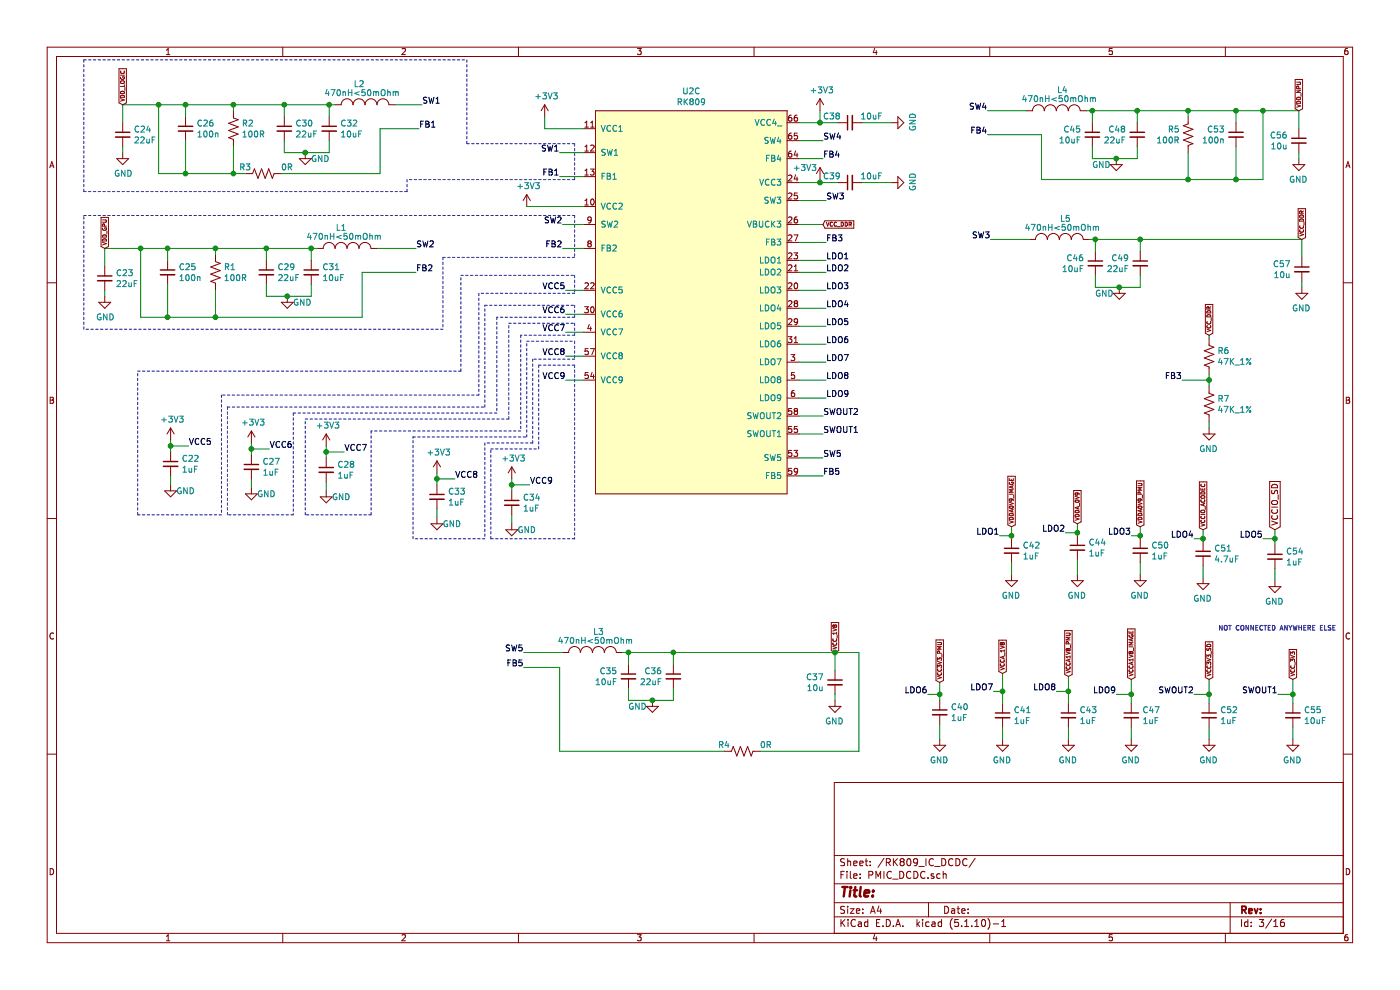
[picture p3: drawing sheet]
EESchema Schematic File Version 4
EELAYER 30 0
EELAYER END
$Descr A4 11693 8268
encoding utf-8
Sheet 3 16
Title ""
Date ""
Rev ""
Comp ""
Comment1 ""
Comment2 ""
Comment3 ""
Comment4 ""
$EndDescr
Wire Wire Line
	1550 875  1550 975 
Connection ~ 1550 875 
Wire Wire Line
	1325 875  1550 875 
Wire Wire Line
	2375 1275 2550 1275
Wire Wire Line
	2375 1175 2375 1275
Wire Wire Line
	2750 1275 2750 1175
Wire Wire Line
	2750 875  2800 875 
Connection ~ 2750 875 
Wire Wire Line
	2750 975  2750 875 
Wire Wire Line
	2375 875  2750 875 
Connection ~ 2375 875 
Wire Wire Line
	2375 875  2375 975 
Wire Wire Line
	1550 875  1950 875 
Wire Wire Line
	1950 875  2375 875 
Connection ~ 1950 875 
Wire Wire Line
	1950 925  1950 875 
$Comp
L Device:C_Small C26
U 1 1
P 1550 1075
F 0 "C26" H 1642 1121 50  0000 L CNN
F 1 "100n" H 1642 1030 50  0000 L CNN
F 2 "Capacitor_SMD:C_0402_1005Metric" H 1550 1075 50  0001 C CNN
F 3 "~" H 1550 1075 50  0001 C CNN
	1    1550 1075
	1    0    0    -1  
$EndComp
$Comp
L Device:R_US R2
U 1 1
P 1950 1075
F 0 "R2" H 2018 1121 50  0000 L CNN
F 1 "100R" H 2018 1030 50  0000 L CNN
F 2 "Resistor_SMD:R_0402_1005Metric" V 1990 1065 50  0001 C CNN
F 3 "~" H 1950 1075 50  0001 C CNN
	1    1950 1075
	1    0    0    -1  
$EndComp
$Comp
L Device:C_Small C30
U 1 1
P 2375 1075
F 0 "C30" H 2467 1121 50  0000 L CNN
F 1 "22uF" H 2467 1030 50  0000 L CNN
F 2 "Capacitor_SMD:C_0402_1005Metric" H 2375 1075 50  0001 C CNN
F 3 "~" H 2375 1075 50  0001 C CNN
	1    2375 1075
	1    0    0    -1  
$EndComp
$Comp
L Device:C_Small C32
U 1 1
P 2750 1075
F 0 "C32" H 2842 1121 50  0000 L CNN
F 1 "10uF" H 2842 1030 50  0000 L CNN
F 2 "Capacitor_SMD:C_0402_1005Metric" H 2750 1075 50  0001 C CNN
F 3 "~" H 2750 1075 50  0001 C CNN
	1    2750 1075
	1    0    0    -1  
$EndComp
$Comp
L Device:R_US R3
U 1 1
P 2200 1450
F 0 "R3" V 2250 1550 50  0000 L CNN
F 1 "0R" V 2250 1200 50  0000 L CNN
F 2 "Resistor_SMD:R_0402_1005Metric" V 2240 1440 50  0001 C CNN
F 3 "~" H 2200 1450 50  0001 C CNN
	1    2200 1450
	0    -1   -1   0   
$EndComp
Wire Wire Line
	2350 1450 3175 1450
Wire Wire Line
	3175 1450 3175 1075
Wire Wire Line
	1325 1450 1325 875 
Connection ~ 1325 875 
Wire Wire Line
	1025 875  1325 875 
$Comp
L Device:C_Small C24
U 1 1
P 1025 1125
F 0 "C24" H 1117 1171 50  0000 L CNN
F 1 "22uF" H 1117 1080 50  0000 L CNN
F 2 "Capacitor_SMD:C_0402_1005Metric" H 1025 1125 50  0001 C CNN
F 3 "~" H 1025 1125 50  0001 C CNN
	1    1025 1125
	1    0    0    -1  
$EndComp
Wire Wire Line
	1025 875  1025 1025
Wire Wire Line
	1025 1225 1025 1275
$Comp
L OLIMEX_Power:GND #PWR0120
U 1 1
P 1025 1275
F 0 "#PWR0120" H 1025 1025 50  0001 C CNN
F 1 "GND" H 1030 1102 50  0000 C CNN
F 2 "" H 1025 1275 60  0000 C CNN
F 3 "" H 1025 1275 60  0000 C CNN
	1    1025 1275
	1    0    0    -1  
$EndComp
Wire Wire Line
	2050 1450 1950 1450
Wire Wire Line
	1950 1450 1550 1450
Connection ~ 1950 1450
Wire Wire Line
	1950 1225 1950 1450
Wire Wire Line
	1550 1175 1550 1450
Connection ~ 1550 1450
Wire Wire Line
	1550 1450 1325 1450
$Comp
L OLIMEX_Power:GND #PWR0121
U 1 1
P 2550 1275
F 0 "#PWR0121" H 2550 1025 50  0001 C CNN
F 1 "GND" H 2675 1225 50  0000 C CNN
F 2 "" H 2550 1275 60  0000 C CNN
F 3 "" H 2550 1275 60  0000 C CNN
	1    2550 1275
	1    0    0    -1  
$EndComp
Connection ~ 2550 1275
Wire Wire Line
	2550 1275 2750 1275
Text GLabel 1025 875  1    33   Input ~ 0
VDD_LOGIC
$Comp
L power:+3V3 #PWR0122
U 1 1
P 4550 975
F 0 "#PWR0122" H 4550 825 50  0001 C CNN
F 1 "+3V3" H 4565 1148 50  0000 C CNN
F 2 "" H 4550 975 50  0001 C CNN
F 3 "" H 4550 975 50  0001 C CNN
	1    4550 975 
	1    0    0    -1  
$EndComp
Wire Wire Line
	4550 1075 4550 975 
$Comp
L power:+3V3 #PWR0123
U 1 1
P 4400 1725
F 0 "#PWR0123" H 4400 1575 50  0001 C CNN
F 1 "+3V3" H 4415 1898 50  0000 C CNN
F 2 "" H 4400 1725 50  0001 C CNN
F 3 "" H 4400 1725 50  0001 C CNN
	1    4400 1725
	1    0    0    -1  
$EndComp
$Comp
L OLIMEX_RCL:INDUCTOR_SMALL L2
U 1 1
P 3050 875
F 0 "L2" H 3000 1050 50  0000 C CNN
F 1 "470nH<50mOhm" H 3025 975 50  0000 C CNN
F 2 "greencharge-footprints:252010CDMCDDS-R47MC" H 3050 875 60  0001 C CNN
F 3 "" H 3050 875 60  0000 C CNN
F 4 "IND_252010" H 3050 875 50  0001 C CNN "MPN"
	1    3050 875 
	1    0    0    -1  
$EndComp
Wire Wire Line
	1400 2075 1400 2175
Connection ~ 1400 2075
Wire Wire Line
	1175 2075 1400 2075
Wire Wire Line
	2225 2475 2400 2475
Wire Wire Line
	2225 2375 2225 2475
Wire Wire Line
	2600 2475 2600 2375
Wire Wire Line
	2600 2075 2650 2075
Connection ~ 2600 2075
Wire Wire Line
	2600 2175 2600 2075
Wire Wire Line
	2225 2075 2600 2075
Connection ~ 2225 2075
Wire Wire Line
	2225 2075 2225 2175
Wire Wire Line
	1400 2075 1800 2075
Wire Wire Line
	1800 2075 2225 2075
Connection ~ 1800 2075
Wire Wire Line
	1800 2125 1800 2075
$Comp
L Device:C_Small C25
U 1 1
P 1400 2275
F 0 "C25" H 1492 2321 50  0000 L CNN
F 1 "100n" H 1492 2230 50  0000 L CNN
F 2 "Capacitor_SMD:C_0402_1005Metric" H 1400 2275 50  0001 C CNN
F 3 "~" H 1400 2275 50  0001 C CNN
	1    1400 2275
	1    0    0    -1  
$EndComp
$Comp
L Device:R_US R1
U 1 1
P 1800 2275
F 0 "R1" H 1868 2321 50  0000 L CNN
F 1 "100R" H 1868 2230 50  0000 L CNN
F 2 "Resistor_SMD:R_0402_1005Metric" V 1840 2265 50  0001 C CNN
F 3 "~" H 1800 2275 50  0001 C CNN
	1    1800 2275
	1    0    0    -1  
$EndComp
$Comp
L Device:C_Small C29
U 1 1
P 2225 2275
F 0 "C29" H 2317 2321 50  0000 L CNN
F 1 "22uF" H 2317 2230 50  0000 L CNN
F 2 "Capacitor_SMD:C_0402_1005Metric" H 2225 2275 50  0001 C CNN
F 3 "~" H 2225 2275 50  0001 C CNN
	1    2225 2275
	1    0    0    -1  
$EndComp
$Comp
L Device:C_Small C31
U 1 1
P 2600 2275
F 0 "C31" H 2692 2321 50  0000 L CNN
F 1 "10uF" H 2692 2230 50  0000 L CNN
F 2 "Capacitor_SMD:C_0402_1005Metric" H 2600 2275 50  0001 C CNN
F 3 "~" H 2600 2275 50  0001 C CNN
	1    2600 2275
	1    0    0    -1  
$EndComp
Wire Wire Line
	3025 2650 3025 2275
Wire Wire Line
	1175 2650 1175 2075
Connection ~ 1175 2075
Wire Wire Line
	875  2075 1175 2075
$Comp
L Device:C_Small C23
U 1 1
P 875 2325
F 0 "C23" H 967 2371 50  0000 L CNN
F 1 "22uF" H 967 2280 50  0000 L CNN
F 2 "Capacitor_SMD:C_0402_1005Metric" H 875 2325 50  0001 C CNN
F 3 "~" H 875 2325 50  0001 C CNN
	1    875  2325
	1    0    0    -1  
$EndComp
Wire Wire Line
	875  2075 875  2225
Wire Wire Line
	875  2425 875  2475
$Comp
L OLIMEX_Power:GND #PWR0124
U 1 1
P 875 2475
F 0 "#PWR0124" H 875 2225 50  0001 C CNN
F 1 "GND" H 880 2302 50  0000 C CNN
F 2 "" H 875 2475 60  0000 C CNN
F 3 "" H 875 2475 60  0000 C CNN
	1    875  2475
	1    0    0    -1  
$EndComp
Wire Wire Line
	1800 2650 1400 2650
Connection ~ 1800 2650
Wire Wire Line
	1800 2425 1800 2650
Wire Wire Line
	1400 2375 1400 2650
Connection ~ 1400 2650
Wire Wire Line
	1400 2650 1175 2650
$Comp
L OLIMEX_Power:GND #PWR0125
U 1 1
P 2400 2475
F 0 "#PWR0125" H 2400 2225 50  0001 C CNN
F 1 "GND" H 2525 2425 50  0000 C CNN
F 2 "" H 2400 2475 60  0000 C CNN
F 3 "" H 2400 2475 60  0000 C CNN
	1    2400 2475
	1    0    0    -1  
$EndComp
Connection ~ 2400 2475
Wire Wire Line
	2400 2475 2600 2475
Text GLabel 875  2075 1    33   Input ~ 0
VDD_GPU
$Comp
L OLIMEX_RCL:INDUCTOR_SMALL L1
U 1 1
P 2900 2075
F 0 "L1" H 2850 2250 50  0000 C CNN
F 1 "470nH<50mOhm" H 2875 2175 50  0000 C CNN
F 2 "greencharge-footprints:252010CDMCDDS-R47MC" H 2900 2075 60  0001 C CNN
F 3 "" H 2900 2075 60  0000 C CNN
F 4 "IND_252010" H 2900 2075 50  0001 C CNN "MPN"
	1    2900 2075
	1    0    0    -1  
$EndComp
Wire Wire Line
	3175 1075 3500 1075
Wire Wire Line
	4675 1275 4875 1275
Wire Wire Line
	4875 1075 4550 1075
Text Label 3475 2075 0    50   ~ 0
SW2
Wire Wire Line
	3150 2075 3475 2075
Text Label 4700 1875 2    50   ~ 0
SW2
Wire Wire Line
	4875 1875 4700 1875
Wire Wire Line
	4875 2075 4700 2075
Text Label 4700 2075 2    50   ~ 0
FB2
Text Label 3475 2275 0    50   ~ 0
FB2
Wire Wire Line
	3025 2275 3475 2275
Text Label 4675 1275 2    50   ~ 0
SW1
Text Label 4675 1475 2    50   ~ 0
FB1
Wire Wire Line
	4400 1725 4875 1725
Wire Wire Line
	4875 1475 4675 1475
Text Label 3525 875  0    50   ~ 0
SW1
Text Label 3500 1075 0    50   ~ 0
FB1
Wire Wire Line
	3525 875  3300 875 
Wire Wire Line
	1800 2650 3025 2650
$Comp
L Device:C_Small C38
U 1 1
P 7100 1025
F 0 "C38" V 7150 1100 50  0000 L CNN
F 1 "10uF" V 7150 750 50  0000 L CNN
F 2 "Capacitor_SMD:C_0402_1005Metric" H 7100 1025 50  0001 C CNN
F 3 "~" H 7100 1025 50  0001 C CNN
	1    7100 1025
	0    -1   -1   0   
$EndComp
$Comp
L power:+3V3 #PWR0126
U 1 1
P 6850 925
F 0 "#PWR0126" H 6850 775 50  0001 C CNN
F 1 "+3V3" H 6865 1098 50  0000 C CNN
F 2 "" H 6850 925 50  0001 C CNN
F 3 "" H 6850 925 50  0001 C CNN
	1    6850 925 
	1    0    0    -1  
$EndComp
Wire Wire Line
	6850 925  6850 1025
Wire Wire Line
	6850 1025 7000 1025
Wire Wire Line
	6675 1025 6850 1025
Connection ~ 6850 1025
$Comp
L OLIMEX_Power:GND #PWR0127
U 1 1
P 7450 1025
F 0 "#PWR0127" H 7450 775 50  0001 C CNN
F 1 "GND" H 7455 852 50  0000 C CNN
F 2 "" H 7450 1025 60  0000 C CNN
F 3 "" H 7450 1025 60  0000 C CNN
	1    7450 1025
	0    -1   -1   0   
$EndComp
Wire Wire Line
	7450 1025 7200 1025
Wire Wire Line
	10325 925  10325 1025
Connection ~ 10325 925 
Wire Wire Line
	10550 925  10325 925 
Wire Wire Line
	9500 1325 9325 1325
Wire Wire Line
	9500 1225 9500 1325
Wire Wire Line
	9125 1325 9125 1225
Wire Wire Line
	9125 925  9075 925 
Connection ~ 9125 925 
Wire Wire Line
	9125 1025 9125 925 
Wire Wire Line
	9500 925  9125 925 
Connection ~ 9500 925 
Wire Wire Line
	9500 925  9500 1025
Wire Wire Line
	10325 925  9925 925 
Wire Wire Line
	9925 925  9500 925 
Connection ~ 9925 925 
Wire Wire Line
	9925 975  9925 925 
$Comp
L Device:C_Small C53
U 1 1
P 10325 1125
F 0 "C53" H 10417 1171 50  0000 L CNN
F 1 "100n" H 10417 1080 50  0000 L CNN
F 2 "Capacitor_SMD:C_0402_1005Metric" H 10325 1125 50  0001 C CNN
F 3 "~" H 10325 1125 50  0001 C CNN
	1    10325 1125
	-1   0    0    -1  
$EndComp
$Comp
L Device:R_US R5
U 1 1
P 9925 1125
F 0 "R5" H 9993 1171 50  0000 L CNN
F 1 "100R" H 9993 1080 50  0000 L CNN
F 2 "Resistor_SMD:R_0402_1005Metric" V 9965 1115 50  0001 C CNN
F 3 "~" H 9925 1125 50  0001 C CNN
	1    9925 1125
	-1   0    0    -1  
$EndComp
$Comp
L Device:C_Small C48
U 1 1
P 9500 1125
F 0 "C48" H 9592 1171 50  0000 L CNN
F 1 "22uF" H 9592 1080 50  0000 L CNN
F 2 "Capacitor_SMD:C_0402_1005Metric" H 9500 1125 50  0001 C CNN
F 3 "~" H 9500 1125 50  0001 C CNN
	1    9500 1125
	-1   0    0    -1  
$EndComp
$Comp
L Device:C_Small C45
U 1 1
P 9125 1125
F 0 "C45" H 9217 1171 50  0000 L CNN
F 1 "10uF" H 9217 1080 50  0000 L CNN
F 2 "Capacitor_SMD:C_0402_1005Metric" H 9125 1125 50  0001 C CNN
F 3 "~" H 9125 1125 50  0001 C CNN
	1    9125 1125
	-1   0    0    -1  
$EndComp
Wire Wire Line
	8700 1500 8700 1125
Wire Wire Line
	10550 1500 10550 925 
Connection ~ 10550 925 
Wire Wire Line
	10850 925  10550 925 
$Comp
L Device:C_Small C56
U 1 1
P 10850 1175
F 0 "C56" H 10942 1221 50  0000 L CNN
F 1 "10u" H 10942 1130 50  0000 L CNN
F 2 "Capacitor_SMD:C_0402_1005Metric" H 10850 1175 50  0001 C CNN
F 3 "~" H 10850 1175 50  0001 C CNN
	1    10850 1175
	-1   0    0    -1  
$EndComp
Wire Wire Line
	10850 1275 10850 1325
$Comp
L OLIMEX_Power:GND #PWR0128
U 1 1
P 10850 1325
F 0 "#PWR0128" H 10850 1075 50  0001 C CNN
F 1 "GND" H 10855 1152 50  0000 C CNN
F 2 "" H 10850 1325 60  0000 C CNN
F 3 "" H 10850 1325 60  0000 C CNN
	1    10850 1325
	-1   0    0    -1  
$EndComp
Wire Wire Line
	9925 1500 10325 1500
Connection ~ 9925 1500
Wire Wire Line
	9925 1275 9925 1500
Wire Wire Line
	10325 1225 10325 1500
Connection ~ 10325 1500
Wire Wire Line
	10325 1500 10550 1500
$Comp
L OLIMEX_Power:GND #PWR0129
U 1 1
P 9325 1325
F 0 "#PWR0129" H 9325 1075 50  0001 C CNN
F 1 "GND" H 9450 1275 50  0000 C CNN
F 2 "" H 9325 1325 60  0000 C CNN
F 3 "" H 9325 1325 60  0000 C CNN
	1    9325 1325
	-1   0    0    -1  
$EndComp
Connection ~ 9325 1325
Wire Wire Line
	9325 1325 9125 1325
Text GLabel 10850 925  1    33   Input ~ 0
VDD_NPU
$Comp
L OLIMEX_RCL:INDUCTOR_SMALL L4
U 1 1
P 8825 925
F 0 "L4" H 8775 1100 50  0000 C CNN
F 1 "470nH<50mOhm" H 8800 1025 50  0000 C CNN
F 2 "greencharge-footprints:252010CDMCDDS-R47MC" H 8825 925 60  0001 C CNN
F 3 "" H 8825 925 60  0000 C CNN
F 4 "IND_252010" H 8825 925 50  0001 C CNN "MPN"
	1    8825 925 
	-1   0    0    -1  
$EndComp
Text Label 8250 925  2    50   ~ 0
SW4
Wire Wire Line
	8575 925  8250 925 
Text Label 8250 1125 2    50   ~ 0
FB4
Wire Wire Line
	8700 1125 8250 1125
Wire Wire Line
	9925 1500 8700 1500
Text Label 6875 1175 0    50   ~ 0
SW4
Text Label 6875 1325 0    50   ~ 0
FB4
Wire Wire Line
	6875 1175 6675 1175
Wire Wire Line
	6675 1325 6875 1325
$Comp
L Device:C_Small C39
U 1 1
P 7100 1525
F 0 "C39" V 7150 1600 50  0000 L CNN
F 1 "10uF" V 7150 1250 50  0000 L CNN
F 2 "Capacitor_SMD:C_0402_1005Metric" H 7100 1525 50  0001 C CNN
F 3 "~" H 7100 1525 50  0001 C CNN
	1    7100 1525
	0    -1   -1   0   
$EndComp
$Comp
L power:+3V3 #PWR0130
U 1 1
P 6850 1500
F 0 "#PWR0130" H 6850 1350 50  0001 C CNN
F 1 "+3V3" H 6725 1600 50  0000 C CNN
F 2 "" H 6850 1500 50  0001 C CNN
F 3 "" H 6850 1500 50  0001 C CNN
	1    6850 1500
	1    0    0    -1  
$EndComp
Wire Wire Line
	6850 1500 6850 1525
Wire Wire Line
	6850 1525 7000 1525
Wire Wire Line
	6675 1525 6850 1525
Connection ~ 6850 1525
$Comp
L OLIMEX_Power:GND #PWR0131
U 1 1
P 7450 1525
F 0 "#PWR0131" H 7450 1275 50  0001 C CNN
F 1 "GND" H 7455 1352 50  0000 C CNN
F 2 "" H 7450 1525 60  0000 C CNN
F 3 "" H 7450 1525 60  0000 C CNN
	1    7450 1525
	0    -1   -1   0   
$EndComp
Wire Wire Line
	7450 1525 7200 1525
Wire Wire Line
	9525 2400 9350 2400
Wire Wire Line
	9525 2300 9525 2400
Wire Wire Line
	9150 2400 9150 2300
Wire Wire Line
	9150 2000 9100 2000
Connection ~ 9150 2000
Wire Wire Line
	9150 2100 9150 2000
Wire Wire Line
	9525 2000 9150 2000
Connection ~ 9525 2000
Wire Wire Line
	9525 2000 9525 2100
$Comp
L Device:C_Small C49
U 1 1
P 9525 2200
F 0 "C49" H 9617 2246 50  0000 L CNN
F 1 "22uF" H 9617 2155 50  0000 L CNN
F 2 "Capacitor_SMD:C_0402_1005Metric" H 9525 2200 50  0001 C CNN
F 3 "~" H 9525 2200 50  0001 C CNN
	1    9525 2200
	-1   0    0    -1  
$EndComp
$Comp
L Device:C_Small C46
U 1 1
P 9150 2200
F 0 "C46" H 9242 2246 50  0000 L CNN
F 1 "10uF" H 9242 2155 50  0000 L CNN
F 2 "Capacitor_SMD:C_0402_1005Metric" H 9150 2200 50  0001 C CNN
F 3 "~" H 9150 2200 50  0001 C CNN
	1    9150 2200
	-1   0    0    -1  
$EndComp
$Comp
L Device:C_Small C57
U 1 1
P 10875 2250
F 0 "C57" H 10967 2296 50  0000 L CNN
F 1 "10u" H 10967 2205 50  0000 L CNN
F 2 "Capacitor_SMD:C_0402_1005Metric" H 10875 2250 50  0001 C CNN
F 3 "~" H 10875 2250 50  0001 C CNN
	1    10875 2250
	-1   0    0    -1  
$EndComp
Wire Wire Line
	10875 2000 10875 2150
Wire Wire Line
	10875 2350 10875 2400
$Comp
L OLIMEX_Power:GND #PWR0132
U 1 1
P 10875 2400
F 0 "#PWR0132" H 10875 2150 50  0001 C CNN
F 1 "GND" H 10880 2227 50  0000 C CNN
F 2 "" H 10875 2400 60  0000 C CNN
F 3 "" H 10875 2400 60  0000 C CNN
	1    10875 2400
	-1   0    0    -1  
$EndComp
$Comp
L OLIMEX_Power:GND #PWR0133
U 1 1
P 9350 2400
F 0 "#PWR0133" H 9350 2150 50  0001 C CNN
F 1 "GND" H 9475 2350 50  0000 C CNN
F 2 "" H 9350 2400 60  0000 C CNN
F 3 "" H 9350 2400 60  0000 C CNN
	1    9350 2400
	-1   0    0    -1  
$EndComp
Connection ~ 9350 2400
Wire Wire Line
	9350 2400 9150 2400
Text GLabel 10875 2000 1    33   Input ~ 0
VCC_DDR
$Comp
L OLIMEX_RCL:INDUCTOR_SMALL L5
U 1 1
P 8850 2000
F 0 "L5" H 8800 2175 50  0000 C CNN
F 1 "470nH<50mOhm" H 8825 2100 50  0000 C CNN
F 2 "greencharge-footprints:252010CDMCDDS-R47MC" H 8850 2000 60  0001 C CNN
F 3 "" H 8850 2000 60  0000 C CNN
F 4 "IND_252010" H 8850 2000 50  0001 C CNN "MPN"
	1    8850 2000
	-1   0    0    -1  
$EndComp
Text Label 8275 2000 2    50   ~ 0
SW3
Wire Wire Line
	8600 2000 8275 2000
Text Label 6900 1675 0    50   ~ 0
SW3
Wire Wire Line
	6900 1675 6675 1675
Wire Wire Line
	6675 1875 6875 1875
Wire Wire Line
	9525 2000 10875 2000
Text Label 6900 2025 0    50   ~ 0
FB3
Wire Wire Line
	6900 2025 6675 2025
Text GLabel 10100 2800 1    33   Input ~ 0
VCC_DDR
Wire Wire Line
	10100 2825 10100 2800
Wire Wire Line
	10100 3575 10100 3525
$Comp
L OLIMEX_Power:GND #PWR0134
U 1 1
P 10100 3575
F 0 "#PWR0134" H 10100 3325 50  0001 C CNN
F 1 "GND" H 10105 3402 50  0000 C CNN
F 2 "" H 10100 3575 60  0000 C CNN
F 3 "" H 10100 3575 60  0000 C CNN
	1    10100 3575
	-1   0    0    -1  
$EndComp
Wire Wire Line
	10100 3175 10100 3225
Connection ~ 10100 3175
Wire Wire Line
	9875 3175 10100 3175
Wire Wire Line
	10100 3125 10100 3175
Text Label 9875 3175 2    50   ~ 0
FB3
$Comp
L Device:R_US R7
U 1 1
P 10100 3375
F 0 "R7" H 10168 3421 50  0000 L CNN
F 1 "47K_1%" H 10168 3330 50  0000 L CNN
F 2 "Resistor_SMD:R_0402_1005Metric" V 10140 3365 50  0001 C CNN
F 3 "~" H 10100 3375 50  0001 C CNN
	1    10100 3375
	1    0    0    -1  
$EndComp
$Comp
L Device:R_US R6
U 1 1
P 10100 2975
F 0 "R6" H 10168 3021 50  0000 L CNN
F 1 "47K_1%" H 10168 2930 50  0000 L CNN
F 2 "Resistor_SMD:R_0402_1005Metric" V 10140 2965 50  0001 C CNN
F 3 "~" H 10100 2975 50  0001 C CNN
	1    10100 2975
	1    0    0    -1  
$EndComp
$Comp
L Device:C_Small C22
U 1 1
P 1425 3875
F 0 "C22" H 1517 3921 50  0000 L CNN
F 1 "1uF" H 1517 3830 50  0000 L CNN
F 2 "Capacitor_SMD:C_0402_1005Metric" H 1425 3875 50  0001 C CNN
F 3 "~" H 1425 3875 50  0001 C CNN
	1    1425 3875
	1    0    0    -1  
$EndComp
$Comp
L power:+3V3 #PWR0135
U 1 1
P 1425 3675
F 0 "#PWR0135" H 1425 3525 50  0001 C CNN
F 1 "+3V3" H 1440 3848 50  0000 C CNN
F 2 "" H 1425 3675 50  0001 C CNN
F 3 "" H 1425 3675 50  0001 C CNN
	1    1425 3675
	1    0    0    -1  
$EndComp
Wire Wire Line
	1425 3775 1425 3725
$Comp
L OLIMEX_Power:GND #PWR0136
U 1 1
P 1425 4050
F 0 "#PWR0136" H 1425 3800 50  0001 C CNN
F 1 "GND" H 1550 4000 50  0000 C CNN
F 2 "" H 1425 4050 60  0000 C CNN
F 3 "" H 1425 4050 60  0000 C CNN
	1    1425 4050
	1    0    0    -1  
$EndComp
Wire Wire Line
	1425 4050 1425 3975
Wire Wire Line
	1425 3725 1575 3725
Connection ~ 1425 3725
Wire Wire Line
	1425 3725 1425 3675
$Comp
L Device:C_Small C27
U 1 1
P 2100 3900
F 0 "C27" H 2192 3946 50  0000 L CNN
F 1 "1uF" H 2192 3855 50  0000 L CNN
F 2 "Capacitor_SMD:C_0402_1005Metric" H 2100 3900 50  0001 C CNN
F 3 "~" H 2100 3900 50  0001 C CNN
	1    2100 3900
	1    0    0    -1  
$EndComp
$Comp
L power:+3V3 #PWR0137
U 1 1
P 2100 3700
F 0 "#PWR0137" H 2100 3550 50  0001 C CNN
F 1 "+3V3" H 2115 3873 50  0000 C CNN
F 2 "" H 2100 3700 50  0001 C CNN
F 3 "" H 2100 3700 50  0001 C CNN
	1    2100 3700
	1    0    0    -1  
$EndComp
Wire Wire Line
	2100 3800 2100 3750
$Comp
L OLIMEX_Power:GND #PWR0138
U 1 1
P 2100 4075
F 0 "#PWR0138" H 2100 3825 50  0001 C CNN
F 1 "GND" H 2225 4025 50  0000 C CNN
F 2 "" H 2100 4075 60  0000 C CNN
F 3 "" H 2100 4075 60  0000 C CNN
	1    2100 4075
	1    0    0    -1  
$EndComp
Wire Wire Line
	2100 4075 2100 4000
Wire Wire Line
	2100 3750 2250 3750
Connection ~ 2100 3750
Wire Wire Line
	2100 3750 2100 3700
$Comp
L Device:C_Small C28
U 1 1
P 2725 3925
F 0 "C28" H 2817 3971 50  0000 L CNN
F 1 "1uF" H 2817 3880 50  0000 L CNN
F 2 "Capacitor_SMD:C_0402_1005Metric" H 2725 3925 50  0001 C CNN
F 3 "~" H 2725 3925 50  0001 C CNN
	1    2725 3925
	1    0    0    -1  
$EndComp
$Comp
L power:+3V3 #PWR0139
U 1 1
P 2725 3725
F 0 "#PWR0139" H 2725 3575 50  0001 C CNN
F 1 "+3V3" H 2740 3898 50  0000 C CNN
F 2 "" H 2725 3725 50  0001 C CNN
F 3 "" H 2725 3725 50  0001 C CNN
	1    2725 3725
	1    0    0    -1  
$EndComp
Wire Wire Line
	2725 3825 2725 3775
$Comp
L OLIMEX_Power:GND #PWR0140
U 1 1
P 2725 4100
F 0 "#PWR0140" H 2725 3850 50  0001 C CNN
F 1 "GND" H 2850 4050 50  0000 C CNN
F 2 "" H 2725 4100 60  0000 C CNN
F 3 "" H 2725 4100 60  0000 C CNN
	1    2725 4100
	1    0    0    -1  
$EndComp
Wire Wire Line
	2725 4100 2725 4025
Wire Wire Line
	2725 3775 2875 3775
Connection ~ 2725 3775
Wire Wire Line
	2725 3775 2725 3725
$Comp
L Device:C_Small C33
U 1 1
P 3650 4150
F 0 "C33" H 3742 4196 50  0000 L CNN
F 1 "1uF" H 3742 4105 50  0000 L CNN
F 2 "Capacitor_SMD:C_0402_1005Metric" H 3650 4150 50  0001 C CNN
F 3 "~" H 3650 4150 50  0001 C CNN
	1    3650 4150
	1    0    0    -1  
$EndComp
$Comp
L power:+3V3 #PWR0141
U 1 1
P 3650 3950
F 0 "#PWR0141" H 3650 3800 50  0001 C CNN
F 1 "+3V3" H 3665 4123 50  0000 C CNN
F 2 "" H 3650 3950 50  0001 C CNN
F 3 "" H 3650 3950 50  0001 C CNN
	1    3650 3950
	1    0    0    -1  
$EndComp
Wire Wire Line
	3650 4050 3650 4000
$Comp
L OLIMEX_Power:GND #PWR0142
U 1 1
P 3650 4325
F 0 "#PWR0142" H 3650 4075 50  0001 C CNN
F 1 "GND" H 3775 4275 50  0000 C CNN
F 2 "" H 3650 4325 60  0000 C CNN
F 3 "" H 3650 4325 60  0000 C CNN
	1    3650 4325
	1    0    0    -1  
$EndComp
Wire Wire Line
	3650 4325 3650 4250
Wire Wire Line
	3650 4000 3800 4000
Connection ~ 3650 4000
Wire Wire Line
	3650 4000 3650 3950
$Comp
L Device:C_Small C34
U 1 1
P 4275 4200
F 0 "C34" H 4367 4246 50  0000 L CNN
F 1 "1uF" H 4367 4155 50  0000 L CNN
F 2 "Capacitor_SMD:C_0402_1005Metric" H 4275 4200 50  0001 C CNN
F 3 "~" H 4275 4200 50  0001 C CNN
	1    4275 4200
	1    0    0    -1  
$EndComp
$Comp
L power:+3V3 #PWR0143
U 1 1
P 4275 4000
F 0 "#PWR0143" H 4275 3850 50  0001 C CNN
F 1 "+3V3" H 4290 4173 50  0000 C CNN
F 2 "" H 4275 4000 50  0001 C CNN
F 3 "" H 4275 4000 50  0001 C CNN
	1    4275 4000
	1    0    0    -1  
$EndComp
Wire Wire Line
	4275 4100 4275 4050
$Comp
L OLIMEX_Power:GND #PWR0144
U 1 1
P 4275 4375
F 0 "#PWR0144" H 4275 4125 50  0001 C CNN
F 1 "GND" H 4400 4325 50  0000 C CNN
F 2 "" H 4275 4375 60  0000 C CNN
F 3 "" H 4275 4375 60  0000 C CNN
	1    4275 4375
	1    0    0    -1  
$EndComp
Wire Wire Line
	4275 4375 4275 4300
Wire Wire Line
	4275 4050 4425 4050
Connection ~ 4275 4050
Wire Wire Line
	4275 4050 4275 4000
Text Label 1575 3725 0    50   ~ 0
VCC5
Text Label 2250 3750 0    50   ~ 0
VCC6
Text Label 2875 3775 0    50   ~ 0
VCC7
Text Label 3800 4000 0    50   ~ 0
VCC8
Text Label 4425 4050 0    50   ~ 0
VCC9
Text Label 4725 2425 2    50   ~ 0
VCC5
Text Label 4725 2625 2    50   ~ 0
VCC6
Text Label 4725 2775 2    50   ~ 0
VCC7
Text Label 4725 2975 2    50   ~ 0
VCC8
Text Label 4725 3175 2    50   ~ 0
VCC9
Wire Wire Line
	4875 2425 4725 2425
Wire Wire Line
	4875 2625 4725 2625
Wire Wire Line
	4875 2775 4725 2775
Wire Wire Line
	4875 2975 4725 2975
Wire Wire Line
	4875 3175 4725 3175
$Comp
L Device:C_Small C42
U 1 1
P 8450 4600
F 0 "C42" H 8542 4646 50  0000 L CNN
F 1 "1uF" H 8542 4555 50  0000 L CNN
F 2 "Capacitor_SMD:C_0402_1005Metric" H 8450 4600 50  0001 C CNN
F 3 "~" H 8450 4600 50  0001 C CNN
	1    8450 4600
	1    0    0    -1  
$EndComp
$Comp
L OLIMEX_Power:GND #PWR0145
U 1 1
P 8450 4800
F 0 "#PWR0145" H 8450 4550 50  0001 C CNN
F 1 "GND" H 8455 4627 50  0000 C CNN
F 2 "" H 8450 4800 60  0000 C CNN
F 3 "" H 8450 4800 60  0000 C CNN
	1    8450 4800
	-1   0    0    -1  
$EndComp
Wire Wire Line
	8450 4800 8450 4700
Wire Wire Line
	8450 4500 8450 4475
Text GLabel 8450 4400 1    33   Input ~ 0
VDDA0V9_IMAGE
$Comp
L Device:C_Small C44
U 1 1
P 9000 4575
F 0 "C44" H 9092 4621 50  0000 L CNN
F 1 "1uF" H 9092 4530 50  0000 L CNN
F 2 "Capacitor_SMD:C_0402_1005Metric" H 9000 4575 50  0001 C CNN
F 3 "~" H 9000 4575 50  0001 C CNN
	1    9000 4575
	1    0    0    -1  
$EndComp
$Comp
L OLIMEX_Power:GND #PWR0146
U 1 1
P 9000 4800
F 0 "#PWR0146" H 9000 4550 50  0001 C CNN
F 1 "GND" H 9005 4627 50  0000 C CNN
F 2 "" H 9000 4800 60  0000 C CNN
F 3 "" H 9000 4800 60  0000 C CNN
	1    9000 4800
	-1   0    0    -1  
$EndComp
Wire Wire Line
	9000 4800 9000 4675
Wire Wire Line
	9000 4475 9000 4450
Text GLabel 9000 4375 1    33   Input ~ 0
VDDA_0V9
$Comp
L Device:C_Small C50
U 1 1
P 9525 4600
F 0 "C50" H 9617 4646 50  0000 L CNN
F 1 "1uF" H 9617 4555 50  0000 L CNN
F 2 "Capacitor_SMD:C_0402_1005Metric" H 9525 4600 50  0001 C CNN
F 3 "~" H 9525 4600 50  0001 C CNN
	1    9525 4600
	1    0    0    -1  
$EndComp
$Comp
L OLIMEX_Power:GND #PWR0147
U 1 1
P 9525 4800
F 0 "#PWR0147" H 9525 4550 50  0001 C CNN
F 1 "GND" H 9530 4627 50  0000 C CNN
F 2 "" H 9525 4800 60  0000 C CNN
F 3 "" H 9525 4800 60  0000 C CNN
	1    9525 4800
	-1   0    0    -1  
$EndComp
Wire Wire Line
	9525 4800 9525 4700
Wire Wire Line
	9525 4500 9525 4475
Text GLabel 9525 4400 1    33   Input ~ 0
VDDA0V9_PMU
Text Label 8350 4475 2    50   ~ 0
LDO1
Wire Wire Line
	8350 4475 8450 4475
Connection ~ 8450 4475
Wire Wire Line
	8450 4475 8450 4400
Text Label 8900 4450 2    50   ~ 0
LDO2
Text Label 9450 4475 2    50   ~ 0
LDO3
Wire Wire Line
	9450 4475 9525 4475
Connection ~ 9525 4475
Wire Wire Line
	9525 4475 9525 4400
Wire Wire Line
	8900 4450 9000 4450
Connection ~ 9000 4450
Wire Wire Line
	9000 4450 9000 4375
Text Label 6900 2275 0    50   ~ 0
LDO2
Text Label 6900 2175 0    50   ~ 0
LDO1
Text Label 6900 2425 0    50   ~ 0
LDO3
Wire Wire Line
	6900 2175 6675 2175
Wire Wire Line
	6675 2275 6900 2275
Wire Wire Line
	6900 2425 6675 2425
Text Label 6900 2725 0    50   ~ 0
LDO5
Text Label 6900 2575 0    50   ~ 0
LDO4
Text Label 6900 2875 0    50   ~ 0
LDO6
Wire Wire Line
	6900 2575 6675 2575
Wire Wire Line
	6675 2725 6900 2725
Wire Wire Line
	6900 2875 6675 2875
Text Label 6900 3175 0    50   ~ 0
LDO8
Text Label 6900 3025 0    50   ~ 0
LDO7
Text Label 6900 3325 0    50   ~ 0
LDO9
Wire Wire Line
	6900 3025 6675 3025
Wire Wire Line
	6675 3175 6900 3175
Wire Wire Line
	6900 3325 6675 3325
$Comp
L Device:C_Small C51
U 1 1
P 10050 4625
F 0 "C51" H 10142 4671 50  0000 L CNN
F 1 "4.7uF" H 10142 4580 50  0000 L CNN
F 2 "Capacitor_SMD:C_0402_1005Metric" H 10050 4625 50  0001 C CNN
F 3 "~" H 10050 4625 50  0001 C CNN
	1    10050 4625
	1    0    0    -1  
$EndComp
Wire Wire Line
	10050 4825 10050 4725
Wire Wire Line
	10050 4525 10050 4500
Text GLabel 10050 4425 1    33   Input ~ 0
VCCIO_ACODEC
Text Label 9975 4500 2    50   ~ 0
LDO4
Wire Wire Line
	9975 4500 10050 4500
Connection ~ 10050 4500
Wire Wire Line
	10050 4500 10050 4425
$Comp
L OLIMEX_Power:GND #PWR0148
U 1 1
P 10050 4825
F 0 "#PWR0148" H 10050 4575 50  0001 C CNN
F 1 "GND" H 10055 4652 50  0000 C CNN
F 2 "" H 10050 4825 60  0000 C CNN
F 3 "" H 10050 4825 60  0000 C CNN
	1    10050 4825
	-1   0    0    -1  
$EndComp
$Comp
L Device:C_Small C54
U 1 1
P 10650 4650
F 0 "C54" H 10742 4696 50  0000 L CNN
F 1 "1uF" H 10742 4605 50  0000 L CNN
F 2 "Capacitor_SMD:C_0402_1005Metric" H 10650 4650 50  0001 C CNN
F 3 "~" H 10650 4650 50  0001 C CNN
	1    10650 4650
	1    0    0    -1  
$EndComp
$Comp
L OLIMEX_Power:GND #PWR0149
U 1 1
P 10650 4850
F 0 "#PWR0149" H 10650 4600 50  0001 C CNN
F 1 "GND" H 10655 4677 50  0000 C CNN
F 2 "" H 10650 4850 60  0000 C CNN
F 3 "" H 10650 4850 60  0000 C CNN
	1    10650 4850
	-1   0    0    -1  
$EndComp
Wire Wire Line
	10650 4850 10650 4750
$Comp
L Device:C_Small C40
U 1 1
P 7850 5950
F 0 "C40" H 7942 5996 50  0000 L CNN
F 1 "1uF" H 7942 5905 50  0000 L CNN
F 2 "Capacitor_SMD:C_0402_1005Metric" H 7850 5950 50  0001 C CNN
F 3 "~" H 7850 5950 50  0001 C CNN
	1    7850 5950
	1    0    0    -1  
$EndComp
$Comp
L OLIMEX_Power:GND #PWR0150
U 1 1
P 7850 6175
F 0 "#PWR0150" H 7850 5925 50  0001 C CNN
F 1 "GND" H 7855 6002 50  0000 C CNN
F 2 "" H 7850 6175 60  0000 C CNN
F 3 "" H 7850 6175 60  0000 C CNN
	1    7850 6175
	-1   0    0    -1  
$EndComp
Wire Wire Line
	7850 6175 7850 6050
$Comp
L Device:C_Small C41
U 1 1
P 8375 5975
F 0 "C41" H 8467 6021 50  0000 L CNN
F 1 "1uF" H 8467 5930 50  0000 L CNN
F 2 "Capacitor_SMD:C_0402_1005Metric" H 8375 5975 50  0001 C CNN
F 3 "~" H 8375 5975 50  0001 C CNN
	1    8375 5975
	1    0    0    -1  
$EndComp
$Comp
L OLIMEX_Power:GND #PWR0151
U 1 1
P 8375 6175
F 0 "#PWR0151" H 8375 5925 50  0001 C CNN
F 1 "GND" H 8380 6002 50  0000 C CNN
F 2 "" H 8375 6175 60  0000 C CNN
F 3 "" H 8375 6175 60  0000 C CNN
	1    8375 6175
	-1   0    0    -1  
$EndComp
Wire Wire Line
	8375 6175 8375 6075
Text Label 10550 4500 2    50   ~ 0
LDO5
Text Label 7750 5800 2    50   ~ 0
LDO6
Text Label 8825 5775 2    50   ~ 0
LDO8
Text Label 8300 5775 2    50   ~ 0
LDO7
Text Label 9325 5800 2    50   ~ 0
LDO9
$Comp
L Device:C_Small C47
U 1 1
P 9450 5975
F 0 "C47" H 9542 6021 50  0000 L CNN
F 1 "1uF" H 9542 5930 50  0000 L CNN
F 2 "Capacitor_SMD:C_0402_1005Metric" H 9450 5975 50  0001 C CNN
F 3 "~" H 9450 5975 50  0001 C CNN
	1    9450 5975
	1    0    0    -1  
$EndComp
$Comp
L OLIMEX_Power:GND #PWR0152
U 1 1
P 9450 6175
F 0 "#PWR0152" H 9450 5925 50  0001 C CNN
F 1 "GND" H 9455 6002 50  0000 C CNN
F 2 "" H 9450 6175 60  0000 C CNN
F 3 "" H 9450 6175 60  0000 C CNN
	1    9450 6175
	-1   0    0    -1  
$EndComp
Wire Wire Line
	9450 6175 9450 6075
$Comp
L Device:C_Small C43
U 1 1
P 8925 5975
F 0 "C43" H 9017 6021 50  0000 L CNN
F 1 "1uF" H 9017 5930 50  0000 L CNN
F 2 "Capacitor_SMD:C_0402_1005Metric" H 8925 5975 50  0001 C CNN
F 3 "~" H 8925 5975 50  0001 C CNN
	1    8925 5975
	1    0    0    -1  
$EndComp
$Comp
L OLIMEX_Power:GND #PWR0153
U 1 1
P 8925 6175
F 0 "#PWR0153" H 8925 5925 50  0001 C CNN
F 1 "GND" H 8930 6002 50  0000 C CNN
F 2 "" H 8925 6175 60  0000 C CNN
F 3 "" H 8925 6175 60  0000 C CNN
	1    8925 6175
	-1   0    0    -1  
$EndComp
Wire Wire Line
	8925 6175 8925 6075
Text GLabel 10650 4425 1    50   Input ~ 0
VCCIO_SD
Text GLabel 7850 5700 1    33   Input ~ 0
VCC3V3_PMU
Text GLabel 8375 5625 1    33   Input ~ 0
VCCA_1V8
Text GLabel 8925 5650 1    33   Input ~ 0
VCCA1V8_PMU
Text GLabel 9450 5675 1    33   Input ~ 0
VCCA1V8_IMAGE
Wire Wire Line
	7850 5850 7850 5800
Wire Wire Line
	8375 5625 8375 5775
Wire Wire Line
	8925 5650 8925 5775
Wire Wire Line
	9450 5675 9450 5800
Wire Wire Line
	10650 4425 10650 4500
Wire Wire Line
	10550 4500 10650 4500
Connection ~ 10650 4500
Wire Wire Line
	10650 4500 10650 4550
Wire Wire Line
	7750 5800 7850 5800
Connection ~ 7850 5800
Wire Wire Line
	7850 5800 7850 5700
Wire Wire Line
	8300 5775 8375 5775
Connection ~ 8375 5775
Wire Wire Line
	8375 5775 8375 5875
Wire Wire Line
	8825 5775 8925 5775
Connection ~ 8925 5775
Wire Wire Line
	8925 5775 8925 5875
Wire Wire Line
	9325 5800 9450 5800
Connection ~ 9450 5800
Wire Wire Line
	9450 5800 9450 5875
$Comp
L Device:C_Small C52
U 1 1
P 10100 5975
F 0 "C52" H 10192 6021 50  0000 L CNN
F 1 "1uF" H 10192 5930 50  0000 L CNN
F 2 "Capacitor_SMD:C_0402_1005Metric" H 10100 5975 50  0001 C CNN
F 3 "~" H 10100 5975 50  0001 C CNN
	1    10100 5975
	1    0    0    -1  
$EndComp
$Comp
L OLIMEX_Power:GND #PWR0154
U 1 1
P 10100 6175
F 0 "#PWR0154" H 10100 5925 50  0001 C CNN
F 1 "GND" H 10105 6002 50  0000 C CNN
F 2 "" H 10100 6175 60  0000 C CNN
F 3 "" H 10100 6175 60  0000 C CNN
	1    10100 6175
	-1   0    0    -1  
$EndComp
Wire Wire Line
	10100 6175 10100 6075
Text GLabel 10100 5675 1    33   Input ~ 0
VCC3V3_SD
$Comp
L Device:C_Small C55
U 1 1
P 10800 5975
F 0 "C55" H 10892 6021 50  0000 L CNN
F 1 "10uF" H 10892 5930 50  0000 L CNN
F 2 "Capacitor_SMD:C_0402_1005Metric" H 10800 5975 50  0001 C CNN
F 3 "~" H 10800 5975 50  0001 C CNN
	1    10800 5975
	1    0    0    -1  
$EndComp
$Comp
L OLIMEX_Power:GND #PWR0155
U 1 1
P 10800 6175
F 0 "#PWR0155" H 10800 5925 50  0001 C CNN
F 1 "GND" H 10805 6002 50  0000 C CNN
F 2 "" H 10800 6175 60  0000 C CNN
F 3 "" H 10800 6175 60  0000 C CNN
	1    10800 6175
	-1   0    0    -1  
$EndComp
Wire Wire Line
	10800 6175 10800 6075
Text GLabel 10800 5675 1    33   Input ~ 0
VCC_3V3
Wire Wire Line
	6875 3475 6675 3475
Wire Wire Line
	6675 3625 6875 3625
Wire Wire Line
	5625 5850 5450 5850
Wire Wire Line
	5625 5750 5625 5850
Wire Wire Line
	5250 5850 5250 5750
Wire Wire Line
	5250 5450 5200 5450
Connection ~ 5250 5450
Wire Wire Line
	5250 5550 5250 5450
Wire Wire Line
	5625 5450 5250 5450
Connection ~ 5625 5450
Wire Wire Line
	5625 5450 5625 5550
$Comp
L Device:C_Small C36
U 1 1
P 5625 5650
F 0 "C36" H 5717 5696 50  0000 L CNN
F 1 "22uF" H 5717 5605 50  0000 L CNN
F 2 "Capacitor_SMD:C_0402_1005Metric" H 5625 5650 50  0001 C CNN
F 3 "~" H 5625 5650 50  0001 C CNN
	1    5625 5650
	-1   0    0    -1  
$EndComp
$Comp
L Device:C_Small C35
U 1 1
P 5250 5650
F 0 "C35" H 5342 5696 50  0000 L CNN
F 1 "10uF" H 5342 5605 50  0000 L CNN
F 2 "Capacitor_SMD:C_0402_1005Metric" H 5250 5650 50  0001 C CNN
F 3 "~" H 5250 5650 50  0001 C CNN
	1    5250 5650
	-1   0    0    -1  
$EndComp
$Comp
L Device:C_Small C37
U 1 1
P 6975 5700
F 0 "C37" H 7067 5746 50  0000 L CNN
F 1 "10u" H 7067 5655 50  0000 L CNN
F 2 "Capacitor_SMD:C_0402_1005Metric" H 6975 5700 50  0001 C CNN
F 3 "~" H 6975 5700 50  0001 C CNN
	1    6975 5700
	-1   0    0    -1  
$EndComp
Wire Wire Line
	6975 5450 6975 5600
Wire Wire Line
	6975 5800 6975 5850
$Comp
L OLIMEX_Power:GND #PWR0156
U 1 1
P 6975 5850
F 0 "#PWR0156" H 6975 5600 50  0001 C CNN
F 1 "GND" H 6980 5677 50  0000 C CNN
F 2 "" H 6975 5850 60  0000 C CNN
F 3 "" H 6975 5850 60  0000 C CNN
	1    6975 5850
	-1   0    0    -1  
$EndComp
$Comp
L OLIMEX_Power:GND #PWR0157
U 1 1
P 5450 5850
F 0 "#PWR0157" H 5450 5600 50  0001 C CNN
F 1 "GND" H 5575 5800 50  0000 C CNN
F 2 "" H 5450 5850 60  0000 C CNN
F 3 "" H 5450 5850 60  0000 C CNN
	1    5450 5850
	-1   0    0    -1  
$EndComp
Connection ~ 5450 5850
Wire Wire Line
	5450 5850 5250 5850
Text GLabel 6975 5450 1    33   Input ~ 0
VCC_1V8
$Comp
L OLIMEX_RCL:INDUCTOR_SMALL L3
U 1 1
P 4950 5450
F 0 "L3" H 4900 5625 50  0000 C CNN
F 1 "470nH<50mOhm" H 4925 5550 50  0000 C CNN
F 2 "greencharge-footprints:252010CDMCDDS-R47MC" H 4950 5450 60  0001 C CNN
F 3 "" H 4950 5450 60  0000 C CNN
F 4 "IND_252010" H 4950 5450 50  0001 C CNN "MPN"
	1    4950 5450
	-1   0    0    -1  
$EndComp
Text Label 4375 5450 2    50   ~ 0
SW5
Wire Wire Line
	4700 5450 4375 5450
Wire Wire Line
	5625 5450 6975 5450
$Comp
L Device:R_US R4
U 1 1
P 6200 6275
F 0 "R4" V 6250 6375 50  0000 L CNN
F 1 "0R" V 6250 6025 50  0000 L CNN
F 2 "Resistor_SMD:R_0402_1005Metric" V 6240 6265 50  0001 C CNN
F 3 "~" H 6200 6275 50  0001 C CNN
	1    6200 6275
	0    -1   -1   0   
$EndComp
Wire Wire Line
	6350 6275 7175 6275
Wire Wire Line
	7175 5450 6975 5450
Wire Wire Line
	7175 5450 7175 6275
Connection ~ 6975 5450
Wire Wire Line
	4675 6275 4675 5575
Wire Wire Line
	4675 5575 4375 5575
Wire Wire Line
	4675 6275 6050 6275
Text Label 4375 5575 2    50   ~ 0
FB5
Text Label 6875 3825 0    50   ~ 0
SW5
Text Label 6875 3975 0    50   ~ 0
FB5
Wire Wire Line
	6875 3975 6675 3975
Wire Wire Line
	6675 3825 6875 3825
$Comp
L GCL_Integrated-Circuits:RK809 U2
U 3 1
P 5875 925
F 0 "U2" H 5775 1090 50  0000 C CNN
F 1 "RK809" H 5775 999 50  0000 C CNN
F 2 "greencharge-footprints:QFN-68_EP_7x7_Pitch0.35mm" H 5775 1125 50  0001 C CNN
F 3 "" H 5775 1125 50  0001 C CNN
	3    5875 925 
	1    0    0    -1  
$EndComp
Wire Notes Line
	3900 500  3900 1200
Wire Notes Line
	3900 1200 4800 1200
Wire Notes Line
	4800 1200 4800 1500
Wire Notes Line
	4800 1500 3400 1500
Wire Notes Line
	3400 1500 3400 1600
Wire Notes Line
	3400 1600 700  1600
Wire Notes Line
	700  1600 700  500 
Wire Notes Line
	700  500  3900 500 
Wire Notes Line
	4800 1800 4800 2150
Wire Notes Line
	4800 2150 3700 2150
Wire Notes Line
	3700 2150 3700 2750
Wire Notes Line
	3700 2750 700  2750
Wire Notes Line
	700  2750 700  1800
Wire Notes Line
	700  1800 4800 1800
Wire Notes Line
	4800 2300 4800 2450
Wire Notes Line
	4800 2450 4000 2450
Wire Notes Line
	4000 2450 4000 3300
Wire Notes Line
	4000 3300 1850 3300
Wire Notes Line
	1850 3300 1850 4300
Wire Notes Line
	1850 4300 1150 4300
Wire Notes Line
	1150 4300 1150 3100
Wire Notes Line
	1150 3100 3850 3100
Wire Notes Line
	3850 3100 3850 2300
Wire Notes Line
	3850 2300 4800 2300
Wire Notes Line
	4800 2550 4800 2650
Wire Notes Line
	4800 2650 4150 2650
Wire Notes Line
	4150 2650 4150 3450
Wire Notes Line
	4150 3450 2450 3450
Wire Notes Line
	2450 3450 2450 4300
Wire Notes Line
	2450 4300 1900 4300
Wire Notes Line
	1900 3400 4050 3400
Wire Notes Line
	4050 3400 4050 2550
Wire Notes Line
	4050 2550 4800 2550
Wire Notes Line
	1900 3400 1900 4300
Wire Notes Line
	4800 2700 4800 2800
Wire Notes Line
	4800 2800 4350 2800
Wire Notes Line
	4350 2800 4350 3600
Wire Notes Line
	4350 3600 3100 3600
Wire Notes Line
	3100 3600 3100 4300
Wire Notes Line
	3100 4300 2550 4300
Wire Notes Line
	2550 4300 2550 3500
Wire Notes Line
	4250 3500 4250 2700
Wire Notes Line
	4250 2700 4800 2700
Wire Notes Line
	2550 3500 4250 3500
Wire Notes Line
	4800 2850 4800 3000
Wire Notes Line
	4800 3000 4450 3000
Wire Notes Line
	4450 3000 4450 3700
Wire Notes Line
	4450 3700 4050 3700
Wire Notes Line
	4050 3700 4050 4500
Wire Notes Line
	4050 4500 3450 4500
Wire Notes Line
	3450 4500 3450 3650
Wire Notes Line
	3450 3650 4400 3650
Wire Notes Line
	4400 3650 4400 2850
Wire Notes Line
	4400 2850 4800 2850
Wire Notes Line
	4800 4500 4100 4500
Wire Notes Line
	4100 4500 4100 3750
Wire Notes Line
	4100 3750 4500 3750
Wire Notes Line
	4500 3750 4500 3050
Wire Notes Line
	4500 3050 4800 3050
Wire Notes Line
	4800 3050 4800 4500
Connection ~ 10100 5800
Wire Wire Line
	10100 5800 10100 5875
Wire Wire Line
	10100 5675 10100 5800
Text Label 9975 5800 2    50   ~ 0
SWOUT2
Wire Wire Line
	9975 5800 10100 5800
Connection ~ 10800 5800
Wire Wire Line
	10800 5800 10800 5875
Wire Wire Line
	10800 5675 10800 5800
Text Label 10675 5800 2    50   ~ 0
SWOUT1
Wire Wire Line
	10675 5800 10800 5800
Text Label 6875 3475 0    50   ~ 0
SWOUT2
Text Label 6875 3625 0    50   ~ 0
SWOUT1
Text GLabel 6875 1875 2    33   Input ~ 0
VCC_DDR
Wire Wire Line
	10850 925  10850 1075
Text Notes 10175 5275 0    39   ~ 0
NOT CONNECTED ANYWHERE ELSE
$EndSCHEMATC
